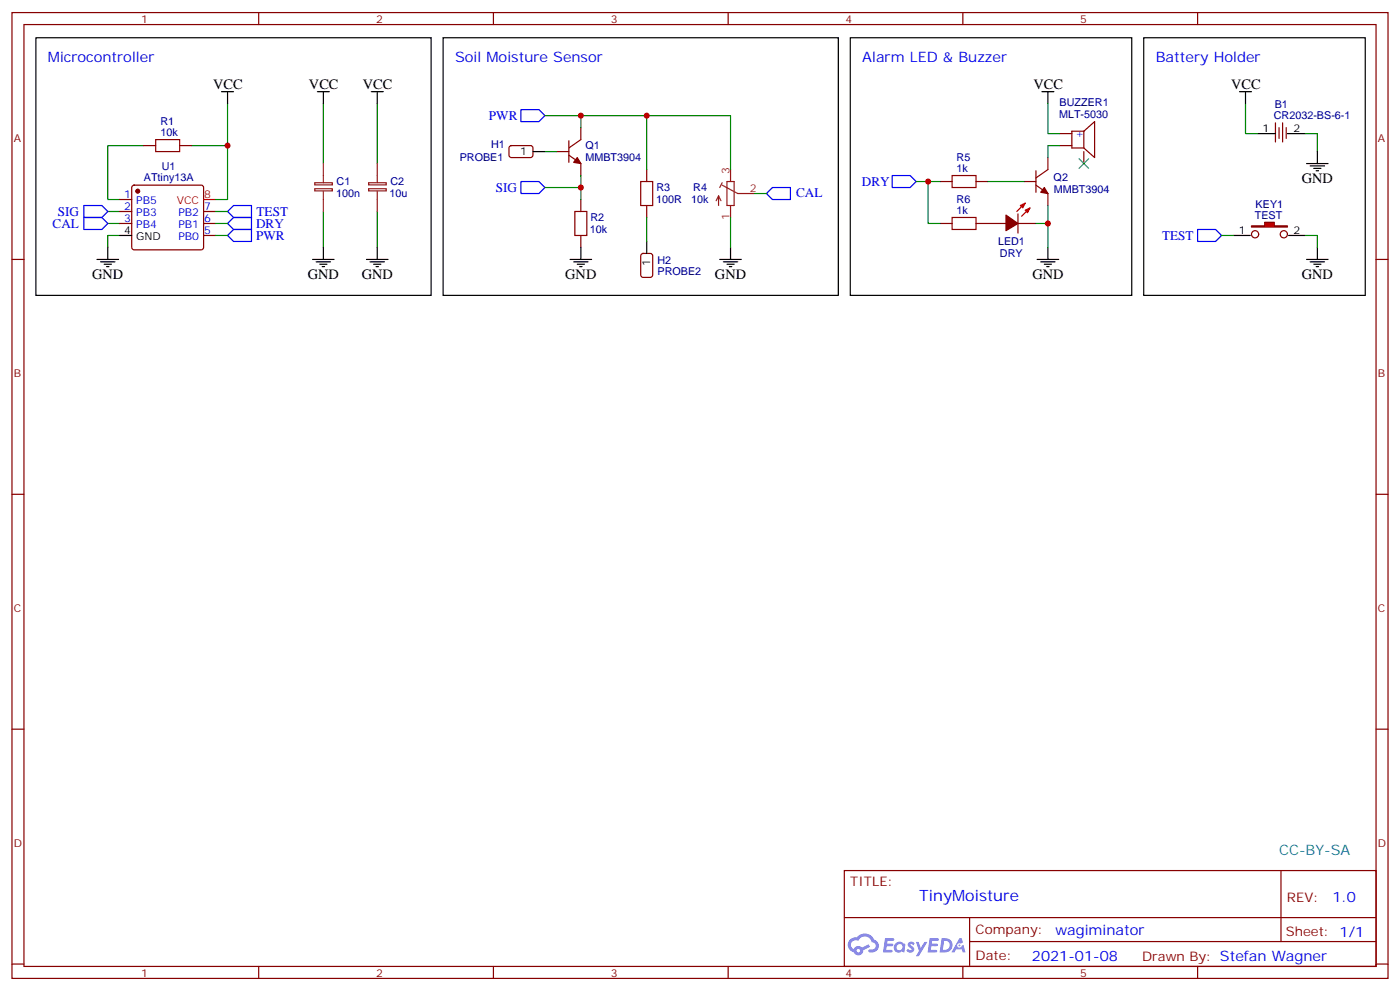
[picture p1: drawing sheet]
<svg xmlns="http://www.w3.org/2000/svg" width="412mm" height="292mm" viewBox="0 0 412 292" stroke-linecap="round" stroke-linejoin="round" font-family="sans-serif">
<g fill="none" stroke="#870000" stroke-width=".35">
<path d="M3.5 3.7h405.4v284.3h-405.4zM7.1 7.2h398.2v277.3h-398.2zM76.2 3.7v3.5M145.3 3.7v3.5M214.5 3.7v3.5M283.6 3.7v3.5M352.8 3.7v3.5M3.5 76.4h3.6M405.3 76.4h3.6M3.5 145.5h3.6M405.3 145.5h3.6M3.5 214.7h3.6"/>
<path d="M405.3 214.7h3.6M248.7 256.3h156.6v28.2h-156.6zM377.3 256.3v20.9M248.7 270.1h156.5M285.6 277.2h119.6M285.6 270.1v14.2M3.5 283.8h3.6M76.2 284.5v3.5M145.3 284.5v3.5M214.5 284.5v3.5M283.6 284.5v3.5M352.8 284.5v3.5"/>
<path d="M405.3 283.8h3.6"/>
</g>
<g fill="#5487ff">
<path d="M267.7 277.5a1.22 1.22 0 0 1 1.7 .2l-.4 .6a.47 .47 0 0 0-.3-.4 .47 .47 0 0 0-.5 .2l.1 .2a1.14 1.14 0 0 1 .8 1.8 1.14 1.14 0 0 1-1.9 0l-.2-.2 .5-.6 .7 .5a.29 .29 0 0 0 .3-.3 .29 .29 0 0 0-.2-.3 1.04 1.04 0 0 1-.6-1.7z"/>
<path d="M260.7 276.2h2.4l.3 .2-.2 .5-1.8 .1-.1 .8h1.5l.3 .4-.3 .4h-1.6l-.2 1.1h1.7l.2 .3-.2 .3-2.6 .1z"/>
<path d="M273.8 276.2h2.4l.3 .2-.1 .5-1.8 .1-.2 .8h1.6l.3 .4-.4 .4-1.6-.1-.1 1.1 1.7 .1 .2 .3-.2 .3-2.6 .1z"/>
<path d="M282.6 276.2h.7l.3 1.3-.6 .3a.69 .69 0 0 0-1 .3 .69 .69 0 0 0 .4 .9 .69 .69 0 0 0 .9-.6l.5-.2 .6 2.2h-.8l-.2-.9h-1.8l-.5 .9h-.8z"/>
<path d="M269.8 277.3h.8l.6 1.8 1.1-1.8h.9l-2.6 4.2h-.8l.9-1.5z"/>
<path d="M277.4 276.2l-.6 4.2h1.3a2.11 2.11 0 0 0 2.5-2.1 2.11 2.11 0 0 0-2.5-2.1zM278.1 277a1.39 1.39 0 0 1 1.7 1.4 1.39 1.39 0 0 1-1.8 1.2h-.3z"/>
<path d="M263.7 277.8a1.54 1.54 0 0 0-.1 2.2 1.54 1.54 0 0 0 2.2 .1l.6 .3 .3-2.3-.2-.3h-.4a1.49 1.49 0 0 0-2.4 0zM264 278.8a.94 .94 0 0 1 1.8 0 .94 .94 0 0 1-1.8 0z"/>
<path d="M250.4 276.6a2.18 2.18 0 0 0 1.1 3.7 1.44 1.44 0 0 0 1.6 .9 1.44 1.44 0 0 0 1.2-1.4l2-1.1-.5-.7-1.9 1a1.47 1.47 0 0 0-2.4 .4 1.39 1.39 0 0 1-.7-1.9 1.39 1.39 0 0 1 2-.5 2.12 2.12 0 0 1 2.2-1.3 2.12 2.12 0 0 1 1.9 1.7 1.14 1.14 0 0 1 1.1 1.4 1.14 1.14 0 0 1-1.7 .7 .43 .43 0 0 0-.5 .4 .43 .43 0 0 0 .4 .5 1.98 1.98 0 0 0 2.5-1.2 1.98 1.98 0 0 0-1.2-2.6 3.1 3.1 0 0 0-5.3-.6l-.9 .1zM252.3 279.9a.55 .55 0 0 1 1.1 0 .55 .55 0 0 1-1.1 0z"/>
<circle cx="282.6" cy="278.3" r=".26"/>
</g>
<g fill="none" stroke="#008700" stroke-width=".35">
<path d="M67 30.5v28.2h-3.5M95.2 30.5v17.7M111.1 30.5v17.7M160.5 34h30v15.9M171.1 34v3.6M42.3 42.9h-10.6v15.8h3.6M56.4 42.9h10.6M160.5 44.6h3.5M160.5 55.2h10.6M171.1 51.7v7M31.7 65.8h3.6M31.7 62.3h3.6"/>
<path d="M35.3 69.3h-3.6v3.5M63.5 65.8h3.5M63.5 69.3h3.5M95.2 62.3v10.5M111.1 62.3v10.5"/>
</g>
<path d="M153.5 32.3h5.2l1.8 1.7-1.8 1.8h-5.2zM153.5 53.4h5.2l1.8 1.8-1.8 1.8h-5.2zM24.7 64h5.3l1.7 1.8-1.7 1.8h-5.3zM24.7 60.5h5.3l1.7 1.8-1.7 1.7h-5.3zM67 69.3l1.8-1.7h5.3v3.5h-5.3zM67 65.8l1.8-1.8h5.3v3.6h-5.3z" fill="none" stroke="#00f" stroke-width=".35"/>
<path d="M92.7 55.6h5.2v.6h-5.2zM92.7 53.8h5.2v.6h-5.2zM95.2 48.2v5.6M95.2 56.3v6M108.6 55.6h5.2v.6h-5.2zM108.6 53.8h5.2v.6h-5.2zM111.1 48.2v5.6M111.1 56.3v6" fill="none" stroke="#8c2424" stroke-width=".35"/>
<g fill="none" stroke="#000" stroke-width=".35">
<path d="M65.3 27h3.5M67 27v3.5M93.5 27h3.5M95.2 27v3.5M109.4 27h3.5M111.1 27v3.5M157 44.6h3.5M28.6 76.4h6.3M29.6 77.1h4.3M30.7 77.8h2.1M31.4 78.5h.7M31.7 72.8v3.6"/>
<path d="M35.3 69.3h3.5M92.1 76.4h6.3M93.1 77.1h4.3M94.2 77.8h2.1M94.9 78.5h.7M95.2 72.8v3.6M107.9 76.4h6.4M109 77.1h4.2M110.1 77.8h2.1M110.8 78.5h.7M111.1 72.8v3.6M167.9 76.4h6.4"/>
<path d="M169 77.1h4.2M170 77.8h2.2M170.7 78.5h.7M171.1 72.8v3.6M190.5 71.1v3.5M363.4 69.3h3.5M381 69.3h3.5"/>
</g>
<g fill="#870000" stroke="#870000" stroke-width=".35">
<path d="M170 46.4l1.1 1.8-2.1-.4z"/>
<circle cx="40.6" cy="56.3" r=".53"/>
</g>
<g fill="none" stroke="#870000" stroke-width=".35">
<path d="M171.1 37.6v3.5l-3.5 2.5M312.2 39.3h3.5M319.3 38.6l3.1-2.8v10.6l-3.1-2.8M319.3 38.6v5M319.3 38.6h-3.6v5h3.6M35.3 58.7h3.5M39 54.7l.5-.2h19.8l.5 .2 .2 .5v17.6l-.3 .5-.4 .3h-19.8l-.5-.3-.2-.5v-17.6zM42.3 42.9h3.6M52.9 42.9h3.5M150.2 43.1l.4-.2h6l.4 .7-.1 2.4-.6 .4-5.9-.1-.5-.6v-2.1zM164 44.6h3.6M167.6 45.7l3.5 2.5v3.5"/>
<path d="M167.6 41.5v6.3M171.1 58.7v3.6M190.5 49.9v3.5M312.2 42.9h3.5M319.3 44.6v3.6M35.3 62.3h3.5M35.3 65.8h3.5M60 62.3h3.5M60 65.8h3.5M60 69.3h3.5M171.1 69.3v3.5M189 74.8l.4-.2h2.2l.6 .4 .1 6-.5 .6-2.4 .1-.6-.5-.1-5.9z"/>
<path d="M190.5 60.5v3.5"/>
</g>
<path d="M60 58.7h3.5" fill="none" stroke="#f00" stroke-width=".35"/>
<path d="M45.9 41.1h7v3.5h-7zM188.7 53.4h3.6v7.1h-3.6zM169.3 62.3h3.6v7h-3.6z" fill="none" stroke="#a10000" stroke-width=".35"/>
<path d="M368.7 66.5h3.8v-1.1h2.9v1.1h3.8v.4h-10.5z" fill="#f00" stroke="#870000" stroke-width=".35"/>
<g fill="none" stroke="#870000" stroke-width=".35">
<path d="M375.7 36.2v5.6M376.8 37.6v3.1M377.8 36.2v5.6M378.9 37.6v3.1M276.9 53.4h3.6M287.5 53.4h3.5M301.6 53.4h3.6M305.2 54.5l3.5 2.5v3.5M305.2 50.3v6.3M308.7 46.4v3.5l-3.5 2.5M276.9 65.8h3.6M287.5 65.8h8.8"/>
<path d="M299.9 65.8h5.3M299.9 63v5.6"/>
<circle cx="369.7" cy="69" r="1.06"/>
<circle cx="378.2" cy="69" r="1.06"/>
</g>
<g fill="none" stroke="#000" stroke-width=".35">
<path d="M10.6 11.1h116.4v75.9h-116.4zM130.5 11.1h116.4v75.9h-116.4zM250.5 11.1h82.9v75.9h-82.9zM336.9 11.1h65.3v75.9h-65.3zM306.9 27h3.5M308.7 27v3.5M365.1 27h3.6M366.9 27v3.5M370.4 39.3h5.3M379.2 39.3h5.3M384.9 48.2h6.3M385.9 48.9h4.3"/>
<path d="M387 49.6h2.1M387.7 50.3h.7M388.1 44.6v3.6M212 76.4h6.4M213.1 77.1h4.2M214.1 77.8h2.2M214.8 78.5h.7M215.2 72.8v3.6M305.5 76.4h6.4M306.6 77.1h4.2M307.6 77.8h2.1M308.3 78.5h.7"/>
<path d="M308.7 72.8v3.6M366.9 69.3h1.4M379.6 69.3h1.4M384.9 76.4h6.3M385.9 77.1h4.3M387 77.8h2.1M387.7 78.5h.7M388.1 72.8v3.6"/>
</g>
<g fill="none" stroke="#008700" stroke-width=".35">
<path d="M190.5 34h24.7v15.9M308.7 30.5v8.8h3.5M366.9 30.5v8.8h3.5M384.5 39.3h3.6v5.3M222.2 57h3.6M269.9 53.4h7M273.4 53.4v12.4h3.5M291 53.4h10.6M312.2 42.9h-3.5v3.5M63.5 62.3h3.5M190.5 64v7.1M215.2 64v8.8"/>
<path d="M305.2 65.8h3.5M308.7 60.5v12.3M359.8 69.3h3.6M384.5 69.3h3.6v3.5"/>
</g>
<g fill="#f00" stroke="#f00" stroke-width=".35">
<path d="M302 61.9l1.4-.7-.7 1.4z"/>
<path d="M300.6 60.5l1.4-.7-.7 1.4z"/>
</g>
<path d="M302 59.8l-2.5 2.5M303.4 61.2l-2.5 2.5" fill="none" stroke="#f00" stroke-width=".35"/>
<g fill="#870000" stroke="#870000" stroke-width=".35">
<path d="M296.3 63.3l3.6 2.5-3.6 2.1z"/>
<path d="M307.6 55.2l1.1 1.8-2.1-.4z"/>
</g>
<path d="M280.5 51.7h7v3.5h-7zM280.5 64h7v3.6h-7z" fill="none" stroke="#a10000" stroke-width=".35"/>
<path d="M317.9 46.7l2.8 2.9M320.7 46.7l-2.8 2.9" fill="none" stroke="#3c3" stroke-width=".35"/>
<path d="M225.8 57l1.7-1.8h5.3v3.5h-5.3zM262.8 51.7h5.3l1.8 1.7-1.8 1.8h-5.3zM67 62.3l1.8-1.8h5.3v3.5h-5.3zM352.8 67.6h5.3l1.7 1.7-1.7 1.8h-5.3z" fill="none" stroke="#00f" stroke-width=".35"/>
<path d="M211.7 57.7v2.8M211.7 57.7l-.7 1.4M211.7 57.7l.7 1.4M212.7 54.5l4.6 2.5h4.9M212.7 53.8l-.7 1.4M214.1 53.4h2.2v7.1h-2.2zM215.2 49.9v3.5M215.2 60.5v3.5" fill="none" stroke="#8c2424" stroke-width=".35"/>
<g fill="#c00">
<circle cx="67" cy="42.9" r=".88"/>
<circle cx="171.1" cy="34" r=".88"/>
<circle cx="171.1" cy="55.2" r=".88"/>
<circle cx="308.7" cy="65.8" r=".88"/>
<circle cx="273.4" cy="53.4" r=".88"/>
<circle cx="190.5" cy="34" r=".88"/>
</g>
<text font-size="4.6" fill="#00f" x="270.8" y="265.3">TinyMoisture</text>
<g font-size="4.2" fill="#00f">
<text x="14.1" y="18.2">Microcontroller</text>
<text x="134.1" y="18.2">Soil Moisture Sensor</text>
<text x="254" y="18.2">Alarm LED &amp; Buzzer</text>
<text x="340.4" y="18.2">Battery Holder</text>
<text x="392.5" y="265.6">1.0</text>
<text x="310.9" y="275.1">wagiminator</text>
<text x="304" y="282.9">2021-01-08</text>
</g>
<g font-size="4.2">
<text x="62.8" y="26.3">VCC</text>
<text x="91" y="26.3">VCC</text>
<text x="106.9" y="26.3">VCC</text>
<text x="304.4" y="26.3">VCC</text>
<text x="362.7" y="26.3">VCC</text>
<text x="383.5" y="53.8">GND</text>
<text x="27.2" y="82">GND</text>
<text x="90.7" y="82">GND</text>
<text x="106.5" y="82">GND</text>
<text x="166.5" y="82">GND</text>
<text x="210.6" y="82">GND</text>
<text x="304.1" y="82">GND</text>
<text x="383.5" y="82">GND</text>
</g>
<text font-size="4.2" fill="#0099b0" x="376.8" y="251.7">CC-BY-SA</text>
<g font-size="3.9" fill="#00f">
<text x="144" y="35.3">PWR</text>
<text x="146" y="56.5">SIG</text>
<text x="234.5" y="58.1">CAL</text>
<text x="253.9" y="54.7">DRY</text>
<text x="17" y="63.5">SIG</text>
<text x="75.6" y="63.6">TEST</text>
<text x="15.5" y="67.1">CAL</text>
<text x="75.4" y="70.6">PWR</text>
<text x="75.4" y="67.1">DRY</text>
<text x="342.3" y="70.5">TEST</text>
</g>
<g font-size="3.9" fill="#800">
<text x="250.5" y="260.9">TITLE:</text>
<text x="379.1" y="265.6">REV:</text>
<text x="287.4" y="275.1">Company:</text>
<text x="378.7" y="275.7">Sheet: 1/1</text>
<text x="287.4" y="282.8">Date:</text>
<text x="336.4" y="282.8">Drawn By: Stefan Wagner</text>
</g>
<g font-size="3.2" fill="#800">
<text x="41.6" y="6.7">1</text>
<text x="110.8" y="6.7">2</text>
<text x="179.9" y="6.7">3</text>
<text x="249.1" y="6.7">4</text>
<text x="318.2" y="6.7">5</text>
<text x="4.1" y="41.8">A</text>
<text x="405.9" y="41.8">A</text>
<text x="4.1" y="110.9">B</text>
<text x="405.9" y="110.9">B</text>
<text x="4.1" y="180.1">C</text>
<text x="405.9" y="180.1">C</text>
<text x="4.1" y="249.2">D</text>
<text x="405.9" y="249.2">D</text>
<text x="41.6" y="287.5">1</text>
<text x="110.8" y="287.5">2</text>
<text x="179.9" y="287.5">3</text>
<text x="249.1" y="287.5">4</text>
<text x="318.2" y="287.5">5</text>
</g>
<g font-size="3.2" fill="#000080">
<text x="312" y="34.9">MLT-5030</text>
<text x="312.1" y="31.3">BUZZER1</text>
<text x="375.2" y="35.1">CR2032-BS-6-1</text>
<text x="375.5" y="31.9">B1</text>
<text x="47.3" y="40">10k</text>
<text x="47.3" y="36.9">R1</text>
<text x="135.4" y="47.5">PROBE1</text>
<text x="144.7" y="43.7">H1</text>
<text x="172.4" y="44">Q1</text>
<text x="172.5" y="47.5">MMBT3904</text>
<text x="281.8" y="47.4">R5</text>
<text x="42.4" y="53.2">ATtiny13A</text>
<text x="47.6" y="49.9">U1</text>
<text x="281.8" y="50.6">1k</text>
<text x="310.4" y="53.1">Q2</text>
<text x="99" y="58.1">100n</text>
<text x="99.1" y="54.6">C1</text>
<text x="114.7" y="58.1">10u</text>
<text x="115" y="54.6">C2</text>
<text x="193.3" y="59.9">100R</text>
<text x="193.3" y="56.3">R3</text>
<text x="203.6" y="59.9">10k</text>
<text x="204.2" y="56.4">R4</text>
<text x="281.8" y="59.7">R6</text>
<text x="310.4" y="56.7">MMBT3904</text>
<text x="173.9" y="65.2">R2</text>
<text x="281.8" y="63">1k</text>
<text x="369.6" y="64.4">TEST</text>
<text x="369.9" y="61.2">KEY1</text>
<text x="173.7" y="68.7">10k</text>
<text x="193.7" y="77.8">H2</text>
<text x="294" y="72.3">LED1</text>
<text x="294.6" y="75.8">DRY</text>
<text x="193.7" y="81">PROBE2</text>
</g>
<g font-size="3.2" fill="#00f">
<text x="316.8" y="40.4">+</text>
<text x="36.6" y="58.4">1</text>
<text x="36.6" y="61.9">2</text>
<text x="36.6" y="65.4">3</text>
<text x="40.1" y="60.1">PB5</text>
<text x="40.1" y="63.7">PB3</text>
<text x="52.6" y="63.7">PB2</text>
<text x="60.1" y="65.4">6</text>
<text x="60.1" y="61.9">7</text>
<text x="40.1" y="67.2">PB4</text>
<text x="52.6" y="70.7">PB0</text>
<text x="52.6" y="67.2">PB1</text>
<text x="60.1" y="69">5</text>
</g>
<g font-size="3.2">
<text x="371.9" y="39">1</text>
<text x="381" y="39">2</text>
<text x="153.2" y="45.7">1</text>
<text x="36.6" y="69">4</text>
<text x="40.1" y="70.7">GND</text>
<text x="364.9" y="69">1</text>
<text x="381" y="69">2</text>
<text x="191.6" y="78.4" transform="rotate(-90 191.6 78.4)">1</text>
</g>
<g font-size="3.2" fill="#8d2323">
<text x="214.8" y="51.3" transform="rotate(-90 214.8 51.3)">3</text>
<text x="220.8" y="56.6">2</text>
<text x="214.8" y="64.6" transform="rotate(-90 214.8 64.6)">1</text>
</g>
<g font-size="3.2" fill="#f00">
<text x="60.1" y="58.4">8</text>
<text x="52.1" y="60.1">VCC</text>
</g>
</svg>
